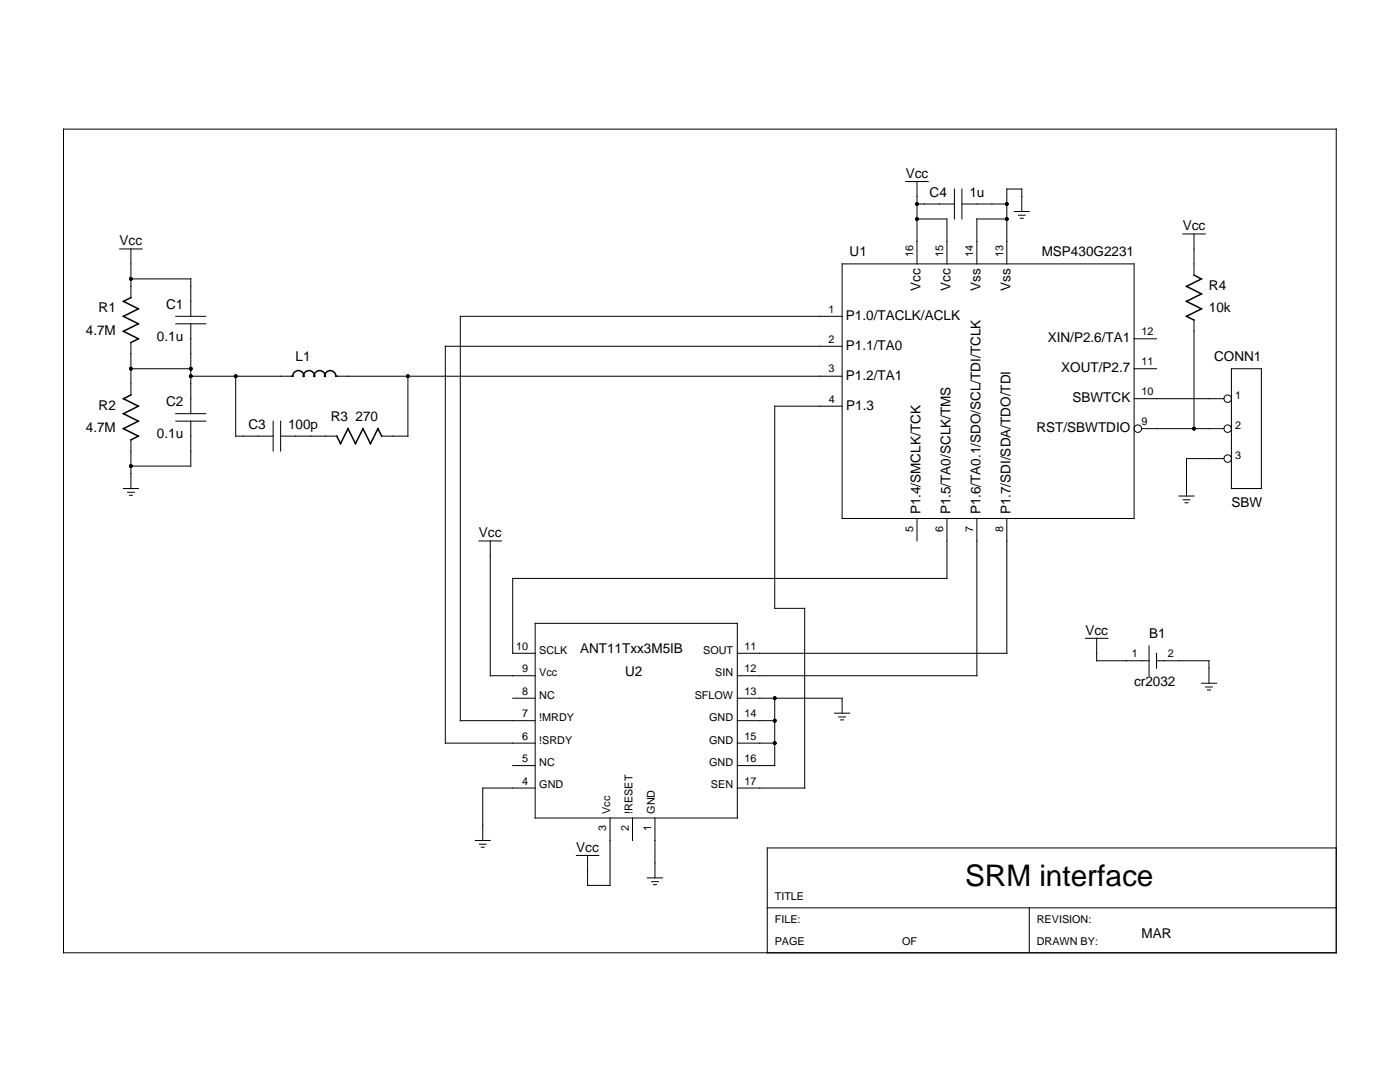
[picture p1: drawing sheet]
<svg xmlns="http://www.w3.org/2000/svg" width="279mm" height="216mm" viewBox="0 0 279 216" stroke-linecap="round" stroke-linejoin="round" font-family="sans-serif">
<g fill="none" stroke="#000" stroke-width=".2">
<path d="M12.7 25.8h254v164.3h-254zM180.8 36.2h4.4M183 36.2v16.5M190.5 37.7v6M192 37.7v6M23.9 49.7h4.5M26.1 49.7v9.7M26.1 55.6h12v7.5M168.1 52.7h58.2v50.8h-58.2zM183 43.7h6v9M183 40.7h7.5M192 40.7h8.9"/>
<path d="M200.9 43.7h-5.9v9M202.4 42.2h3M203.2 42.9h1.4M203.6 43.5h.6M203.9 42.2v-4.5h-3v15M236 46.7h4.5M238.3 46.7v8.2M26.1 73.6h12M26.1 68.3v10.5M35.1 63.1h6M35.1 64.6h6M38.1 75.1h20.1"/>
<path d="M38.1 64.6v17.9M47 75.1v11.9h7.5M67.2 75.1h100.9M81.4 75.1v11.9h-5.3M168.1 69.1h-79.2v79.2h17.9M168.1 63.1h-76.2v80.7h14.9M226.3 79.6h18M226.3 73.6h4.5M226.3 67.6h4.5M238.3 63.9v21.6M245.8 73.6h5.9v23.9h-5.9zM24.6 97.5h3"/>
<path d="M25.4 98.2h1.4M25.8 98.8h.6M26.1 87.8v9.7M35.1 82.5h6M35.1 84h6M38.1 84v9h-12M54.5 84v6M56 87h11.2M56 84v6M168.1 81h-13.5v40.4h6v35.8h-13.5M227.8 85.5h16.5M235.3 99h3"/>
<path d="M236.1 99.7h1.4M244.3 91.5h-7.5v7.5M95.6 107.9h4.5M97.8 107.9v26.9h9M183 103.5v4.4M189 103.5v11.9h-86.7v15h4.5M195 103.5v31.3h-47.9M200.9 103.5v26.9h-53.8M236.5 100.3h.6M102.3 139.3h4.5M106.8 124.4h40.3v38.8h-40.3zM147.1 139.3h21v3"/>
<path d="M154.6 139.3v13.5h-7.5M216.6 127.4h4.5M218.9 127.4v4.4h10.4M229.3 128.9v5.9M230.8 131.8h10.5v4.5M230.8 130.4v2.9M239.8 136.3h3M240.6 137.1h1.3M241 137.7h.6M102.3 152.8h4.5M106.8 157.2h-10.5v10.5M147.1 148.3h7.5"/>
<path d="M147.1 143.8h7.5M166.6 142.3h3M167.4 143.1h1.3M167.8 143.7h.6M94.9 167.7h2.9M95.7 168.5h1.3M96 169.1h.6M115 170.7h4.5M121.7 163.2v13.5h-4.4v-6M126.2 163.2v4.5M129.2 175.2h3M130 175.9h1.4"/>
<path d="M130.4 176.5h.6M130.7 163.2v12M266.7 169.2h-113.6v20.9M153.1 181.2h113.6M205.4 181.2v8.9"/>
<circle cx="245" cy="79.6" r=".75"/>
<circle cx="227.1" cy="85.5" r=".75"/>
<circle cx="245" cy="91.5" r=".75"/>
<circle cx="245" cy="85.5" r=".75"/>
</g>
<path d="M26.1 59.4l-1.5 .7 3 1.5-3 1.5 3 1.5-3 1.5 3 1.5-1.5 .7M238.3 54.9l1.5 .8M239.8 55.6l-3 1.5 3 1.5-3 1.5 3 1.5-3 1.5 1.5 .8M26.1 78.8l-1.5 .8 3 1.4-3 1.5 3 1.5-3 1.5 3 1.5-1.5 .8M58.2 75.1h.2a1.09 1.09 0 0 1 1.1-1.2 1.09 1.09 0 0 1 1.1 1.2 1.07 1.07 0 0 1 1.1-1.1 1.07 1.07 0 0 1 1 1.1 1.07 1.07 0 0 1 1.1-1.1 1.07 1.07 0 0 1 1 1.1 1.09 1.09 0 0 1 1.1-1.2 1.09 1.09 0 0 1 1.1 1.2h.2M75.4 85.5l.8 1.5M75.4 85.5l-1.5 3-1.5-3-1.5 3-1.4-3-1.5 3-.8-1.5" fill="none" stroke="#000" stroke-width=".3"/>
<g fill="#000">
<circle cx="26.1" cy="55.6" r=".37"/>
<circle cx="183" cy="40.7" r=".37"/>
<circle cx="183" cy="43.7" r=".37"/>
<circle cx="200.9" cy="40.7" r=".37"/>
<circle cx="200.9" cy="43.7" r=".37"/>
<circle cx="26.1" cy="73.6" r=".37"/>
<circle cx="38.1" cy="73.6" r=".37"/>
<circle cx="38.1" cy="75.1" r=".37"/>
<circle cx="47" cy="75.1" r=".37"/>
<circle cx="81.4" cy="75.1" r=".37"/>
<circle cx="26.1" cy="93" r=".37"/>
<circle cx="238.3" cy="85.5" r=".37"/>
<circle cx="154.6" cy="139.3" r=".37"/>
<circle cx="154.6" cy="143.8" r=".37"/>
<circle cx="154.6" cy="148.3" r=".37"/>
</g>
<text font-size="5.9" x="192.6" y="176.7">SRM interface</text>
<g font-size="2.7">
<text x="180.8" y="35.5">Vcc</text>
<text x="185.5" y="39.2">C4</text>
<text x="193.5" y="39.2">1u</text>
<text x="236" y="45.9">Vcc</text>
<text x="23.9" y="48.9">Vcc</text>
<text x="169.6" y="51.2">U1</text>
<text x="207.9" y="51.2">MSP430G2231</text>
<text x="183.7" y="58" transform="rotate(-90 183.7 58)">Vcc</text>
<text x="189.7" y="58" transform="rotate(-90 189.7 58)">Vcc</text>
<text x="195.7" y="58" transform="rotate(-90 195.7 58)">Vss</text>
<text x="201.6" y="58" transform="rotate(-90 201.6 58)">Vss</text>
<text x="241.3" y="57.8">R4</text>
<text x="19.7" y="62.3">R1</text>
<text x="33.1" y="61.6">C1</text>
<text x="168.8" y="63.8">P1.0/TACLK/ACLK</text>
<text x="241.3" y="62.3">10k</text>
<text x="17.1" y="66.8">4.7M</text>
<text x="31.3" y="68">0.1u</text>
<text x="168.8" y="69.8">P1.1/TA0</text>
<text x="209.1" y="68.3">XIN/P2.6/TA1</text>
<text x="59" y="72.1">L1</text>
<text x="168.8" y="75.8">P1.2/TA1</text>
<text x="211.8" y="74.3">XOUT/P2.7</text>
<text x="242.3" y="72.1">CONN1</text>
<text x="19.7" y="81.8">R2</text>
<text x="33.1" y="81">C2</text>
<text x="168.9" y="81.8">P1.3</text>
<text x="214" y="80.3">SBWTCK</text>
<text x="17.1" y="86.2">4.7M</text>
<text x="31.3" y="87.4">0.1u</text>
<text x="49.6" y="85.5">C3</text>
<text x="57.5" y="85.5">100p</text>
<text x="66" y="84">R3 270</text>
<text x="206.9" y="86.2">RST/SBWTDIO</text>
<text x="245.8" y="101.1">SBW</text>
<text x="95.6" y="107.2">Vcc</text>
<text x="183.7" y="102.6" transform="rotate(-90 183.7 102.6)">P1.4/SMCLK/TCK</text>
<text x="189.7" y="102.6" transform="rotate(-90 189.7 102.6)">P1.5/TA0/SCLK/TMS</text>
<text x="195.7" y="102.6" transform="rotate(-90 195.7 102.6)">P1.6/TA0.1/SDO/SCL/TDI/TCLK</text>
<text x="201.6" y="102.6" transform="rotate(-90 201.6 102.6)">P1.7/SDI/SDA/TDO/TDI</text>
<text x="115.8" y="130.4">ANT11Txx3M5IB</text>
<text x="216.6" y="126.6">Vcc</text>
<text x="229.3" y="127.4">B1</text>
<text x="124.7" y="134.8">U2</text>
<text x="226.3" y="136.9">cr2032</text>
<text x="115" y="169.9">Vcc</text>
<text x="227.8" y="187.1">MAR</text>
</g>
<g font-size="2.2">
<text x="182.3" y="51.2" transform="rotate(-90 182.3 51.2)">16</text>
<text x="188.2" y="51.2" transform="rotate(-90 188.2 51.2)">15</text>
<text x="194.2" y="51.2" transform="rotate(-90 194.2 51.2)">14</text>
<text x="200.2" y="51.2" transform="rotate(-90 200.2 51.2)">13</text>
<text x="165.4" y="62.4">1</text>
<text x="165.4" y="68.3">2</text>
<text x="227.8" y="66.9">12</text>
<text x="165.4" y="74.3">3</text>
<text x="227.8" y="72.8">11</text>
<text x="165.4" y="80.4">4</text>
<text x="227.8" y="78.8">10</text>
<text x="246.5" y="79.6">1</text>
<text x="227.8" y="84.8">9</text>
<text x="246.5" y="85.5">2</text>
<text x="246.5" y="91.5">3</text>
<text x="182.3" y="106.1" transform="rotate(-90 182.3 106.1)">5</text>
<text x="188.2" y="106.1" transform="rotate(-90 188.2 106.1)">6</text>
<text x="194.2" y="106.1" transform="rotate(-90 194.2 106.1)">7</text>
<text x="200.2" y="106.1" transform="rotate(-90 200.2 106.1)">8</text>
<text x="103" y="129.7">10</text>
<text x="107.6" y="130.4">SCLK</text>
<text x="140.3" y="130.4">SOUT</text>
<text x="148.6" y="129.7">11</text>
<text x="225.9" y="131.1">1</text>
<text x="233.1" y="131.1">2</text>
<text x="104.2" y="134.2">9</text>
<text x="107.6" y="134.9">Vcc</text>
<text x="142.7" y="134.9">SIN</text>
<text x="148.6" y="134.2">12</text>
<text x="104.2" y="138.6">8</text>
<text x="104.2" y="143.1">7</text>
<text x="107.6" y="139.4">NC</text>
<text x="107.6" y="143.9">!MRDY</text>
<text x="138.6" y="139.4">SFLOW</text>
<text x="141.5" y="143.9">GND</text>
<text x="148.6" y="143.1">14</text>
<text x="148.6" y="138.6">13</text>
<text x="104.2" y="147.6">6</text>
<text x="107.6" y="148.4">!SRDY</text>
<text x="141.5" y="148.4">GND</text>
<text x="148.6" y="147.6">15</text>
<text x="104.2" y="152.1">5</text>
<text x="107.6" y="152.8">NC</text>
<text x="141.5" y="152.8">GND</text>
<text x="148.6" y="152.1">16</text>
<text x="104.2" y="156.6">4</text>
<text x="107.6" y="157.3">GND</text>
<text x="141.9" y="157.3">SEN</text>
<text x="148.6" y="156.6">17</text>
<text x="121" y="165.8" transform="rotate(-90 121 165.8)">3</text>
<text x="121.7" y="162.4" transform="rotate(-90 121.7 162.4)">Vcc</text>
<text x="125.5" y="165.8" transform="rotate(-90 125.5 165.8)">2</text>
<text x="126.2" y="162.4" transform="rotate(-90 126.2 162.4)">!RESET</text>
<text x="130" y="165.8" transform="rotate(-90 130 165.8)">1</text>
<text x="130.7" y="162.4" transform="rotate(-90 130.7 162.4)">GND</text>
<text x="154.6" y="179.7">TITLE</text>
<text x="154.6" y="184.1">FILE:</text>
<text x="206.9" y="184.1">REVISION:</text>
<text x="154.6" y="188.6">PAGE</text>
<text x="180" y="188.6">OF</text>
<text x="206.9" y="188.6">DRAWN BY:</text>
</g>
</svg>
